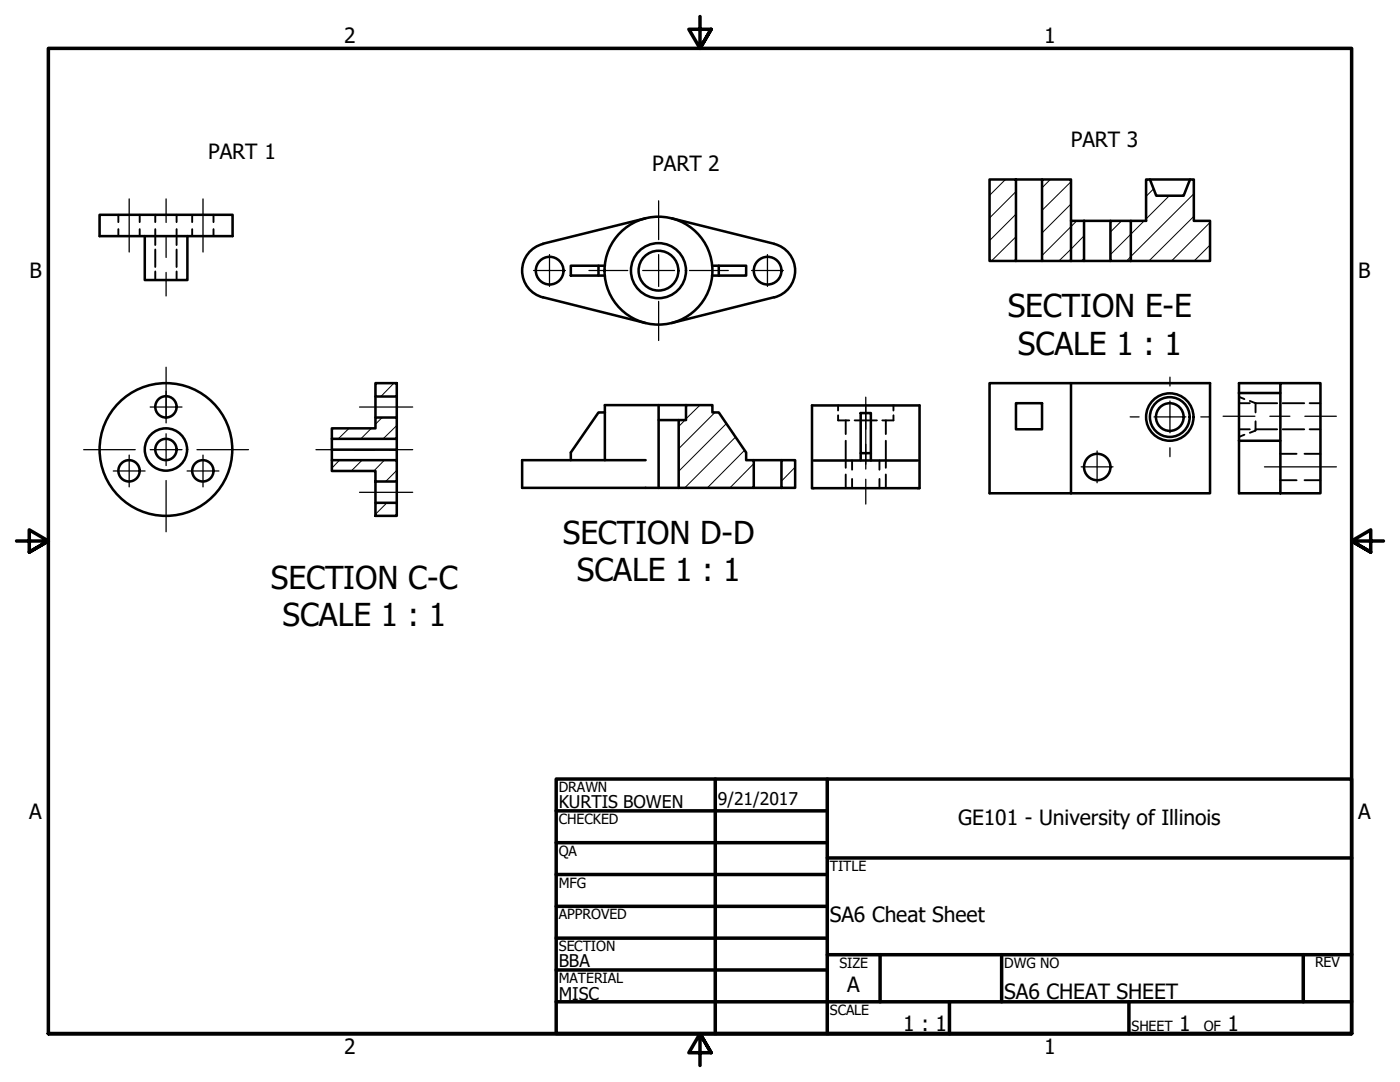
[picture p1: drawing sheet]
<svg xmlns="http://www.w3.org/2000/svg" width="279mm" height="216mm" viewBox="0 0 279 216" stroke-linecap="round" stroke-linejoin="round" font-family="sans-serif">
<!-- layer: Hatch (ANSI) -->
<g fill="none" stroke="#000" stroke-width=".2">
<path d="M200.7 35.8l-3.2 3.2M202.8 38.2l-5.3 5.3M209.6 35.8l-1.6 1.7M213.7 36.3l-5.7 5.7M230.2 37.7l-1.5 1.5M233.4 39.1l-4.7 4.6M238.3 38.7l-13.4 13.4M202.8 51.8l-.4 .3M202.8 47.2l-4.9 4.9M202.8 42.7l-5.3 5.3M213.7 40.7l-5.7 5.8M214.9 44.1l-6.9 6.9"/>
<path d="M216.3 51.6l-.5 .5M216.3 47.1l-5 5M223.8 44.1l-2.2 2.2M228.3 44.1l-6.7 6.7M238.3 43.2l-9 8.9M241.5 48.9l-3.2 3.2M241.5 44.4l-7.7 7.7M78.6 76.5l-2.6 2.6M67.8 91.8l-1.6 1.6M69.7 85.5l-2.2 2.1M72.3 91.8l-2.2 2.2M74.1 85.5l-2.1 2.1"/>
<path d="M76.3 83.3l-1.4 1.3M76.7 91.8l-2.1 2.2M79.2 84.9l-2.7 2.7M79.2 93.9l-2.2 2.2M136.7 83.8l-1.3 1.3M139.7 80.8l-2.8 2.8M142.7 82.3l-7.3 7.2M145 84.5l-9.6 9.5M146.8 87.2l-10.1 10.1M148.6 89.9l-7.4 7.4M150.4 97l-.3 .3M150.4 92.5l-4.7 4.8"/>
<path d="M158.7 93.2l-2.7 2.8M77.2 100.3l-2.3 2.3M79.2 102.8l-.1 .1"/>
</g>
<!-- layer: Visible (ANSI) -->
<g fill="none" stroke="#000" stroke-width=".51">
<path d="M197.5 35.8h5.3v16.3h-5.3zM202.8 35.8h5.2M208 35.8h5.7v16.3h-5.7zM229.5 35.8h8M19.9 42.9h26.5v4.2h-26.5zM28.9 47.1v8.8h8.5v-8.8M108.3 59.3l20.5 5.2M108.4 48.7a5.5 5.5 0 0 0-4.2 5.3 5.5 5.5 0 0 0 4.2 5.3M113.9 53h5.5v2h-5.5zM119.4 55h1.3M119.4 53h1.3M128.8 43.6l-20.5 5"/>
<path d="M134 43.6l20.5 5M142.1 55h1.3M142.1 53h1.3M143.4 53h5.5v2h-5.5zM154.5 48.7a5.5 5.5 0 0 1 4.2 5.3 5.5 5.5 0 0 1-4.2 5.3l-20.5 5.2M202.8 52.1h5.2M213.7 44.1h7.9M216.3 44.1v8h-2.6M216.3 52.1h5.3M221.6 44.1h4.1v8h-4.1zM225.7 44.1h3v-8.3h.8l1.3 3.3h5.4l1.3-3.3h.8v8.3h3.2v8h-15.8M74.9 76.5h4.3v2.6h-4.3z"/>
<path d="M74.9 79.1v4.2M79.2 79.1v4.2M197.5 76.5h44v21.9h-44zM213.7 76.5v21.9M247.3 78.4h8.2M255.5 76.5h8v21.9h-8zM255.5 76.5h-8.2v21.9h8.2M66.2 85.5h8.7v-2.2h4.3v4.3h-13zM66.2 87.6v4.2M66.2 89.7h13M74.9 96.1h4.3v-4.3h-13v2.2h8.7v6.3M79.2 87.6v4.2"/>
<path d="M79.2 96.1v4.2M120.7 82.3h-1.3l-5.5 8v1.5M128.8 91.8h-24.6v5.5h31.2M131.4 80.8v16.5M131.4 83.8h4M136.9 80.8h5.3v1.5h1.2l5.5 8v1.5h1.5v5.5h-15v-13.5h1.5zM136.9 80.8h-16.2v11M150.4 97.3h5.6M150.4 91.8h5.6M156 91.8h2.7v5.5h-2.7zM162.1 80.9h21.4v16.5h-21.4zM162.4 91.9h20.8"/>
<path d="M171.8 82.4h2v8h-2zM171.8 90.4v1.5M173.8 90.4v1.5M202.8 80.5h5.2v5.2h-5.2zM247.3 87.9h8.2M74.9 100.3h4.3v2.6h-4.3z"/>
<circle cx="109.7" cy="54" r="2.76"/>
<circle cx="131.4" cy="54" r="5.5"/>
<circle cx="131.4" cy="54" r="4"/>
<circle cx="131.4" cy="54" r="10.8"/>
<circle cx="153.2" cy="54" r="2.76"/>
<circle cx="25.7" cy="93.9" r="2.13"/>
<circle cx="33.1" cy="89.7" r="13.2"/>
<circle cx="33.1" cy="89.7" r="4.2"/>
<circle cx="33.1" cy="81.2" r="2.13"/>
<circle cx="33.1" cy="89.7" r="2.13"/>
<circle cx="40.5" cy="93.9" r="2.13"/>
<circle cx="219" cy="93.2" r="2.64"/>
<circle cx="233.5" cy="83.2" r="4.7"/>
<circle cx="233.5" cy="83.2" r="4"/>
<circle cx="233.5" cy="83.2" r="2.76"/>
</g>
<!-- layer: Hidden (ANSI) -->
<g fill="none" stroke="#000" stroke-width=".38">
<path d="M23.6 42.9v1.4M23.6 45.7v1.4M27.9 42.9v1.4M27.9 45.7v1.4M31 42.9v1.4M31 45.7v3.2M31 49.8v3.5M31 54.2v1.7M35.2 42.9v1.4M35.2 45.7v3.2M35.2 49.8v3.5M35.2 54.2v1.7"/>
<path d="M38.4 42.9v1.4M38.4 45.7v1.4M42.6 42.9v1.4M42.6 45.7v1.4M247.3 79.2l1 .4M167.3 82.9v1h2.2M167.3 80.9v1M168.8 83.9v2.7M168.8 87.9v5.4M168.8 94.7v2.7M170.1 91.9v1.8M170.1 95.6v1.8"/>
<path d="M170.6 83.9h4.4M175.5 91.9v1.8M175.5 95.6v1.8M176.8 83.9v2.7M176.8 87.9v5.4M176.8 94.7v2.7M178.3 82.9v1h-2.2M178.3 80.9v1M247.3 85.7h2.1M247.3 80.5h2.1M248.3 86.7l-1 .5M249.4 80l1.2 .5"/>
<path d="M250.6 80.5v1.8M250.6 84.1v1.8l-1.2 .5M250.6 85.7h4.3M250.6 80.5h4.3M255.5 95.8h3.3M255.5 90.6h3.3M256 85.7h4.3M256 80.5h4.3M260.3 95.8h3.2M260.3 90.6h3.2M261.4 85.7h2.1M261.4 80.5h2.1"/>
</g>
<!-- layer: Border (ANSI) -->
<g fill="none" stroke="#000" stroke-width=".7">
<path d="M139.7 3.3v6.4l-2.2-3.9h4.4l-2.2 3.9 2.2-3.9M3.3 107.9h6.4l-3.9-2.2v4.5l3.9-2.3-3.9 2.3M276.1 107.9h-6.4l3.9-2.2v4.5l-3.9-2.3 3.9 2.3M111 155.4h158.7v50.8h-158.7zM142.7 155.4v50.8M165.1 155.4v50.8M111 161.8h54.1M111 168.1h54.1M111 174.5h54.1M165.1 171.2h104.6M111 180.8h54.1M111 187.2h54.1"/>
<path d="M111 193.5h54.1M111 199.9h158.7M165.1 190.5h104.6M175.6 190.5v9.4M189.5 199.9v6.3M199.9 190.5v9.4M225.3 199.9v6.3M260.1 190.5v9.4M9.7 206.2v-196.5h260v196.5h-260h260M141.9 210.1l-2.2-3.9 2.2 3.9h-4.4l2.2-3.9v6.4"/>
</g>
<!-- layer: Center Mark (ANSI) -->
<g fill="none" stroke="#000" stroke-width=".25">
<path d="M106.5 54h6.3M109.7 50.8v6.4M117.5 54h7.8M128.3 54h6.3M131.4 40.1v7.7M131.4 50.8v6.4M137.6 54h7.8M150 54h6.3M153.2 50.8v6.4M33.1 78v6.4M33.1 73.3v10.3M131.4 60.1v7.8"/>
<path d="M233.5 75.2v1.8M16.7 89.7h10.3M22.6 94h6.4M25.8 90.8v6.4M30 81.2h6.3M30 89.7h6.3M33.1 86.6v6.3M33.1 95.9v10.2M37.3 94h6.4M39.3 89.7h10.3M40.5 90.8v6.4M215.8 93.2h6.3"/>
<path d="M218.9 90v6.3M225.6 83.2h1.7M230.3 83.2h6.4M233.5 80v6.4M233.5 89.3v1.8M239.6 83.2h1.8"/>
</g>
<!-- layer: Centerline (ANSI) -->
<g fill="none" stroke="#000" stroke-width=".25">
<path d="M25.8 39.7v10.6M33.1 39.7v4.7M40.5 39.7v10.6M33.1 47.4v4M33.1 54.4v4.7M172.8 79.2v14.4M63.1 89.7h4.6M70.7 89.7h4M71.8 98.2h10.6M71.8 81.2h10.6M77.7 89.7h4.7M172.8 80.7v5"/>
<path d="M172.8 88.6v4M172.8 95.6v5M244.1 83.1h6.3M252.3 93.2h14.4M253.4 83.1h4M260.4 83.1h6.3"/>
</g>
<g font-size="6.3">
<text x="201.1" y="63.2">SECTION E-E</text>
<text x="203.1" y="70.8">SCALE 1 : 1</text>
<text x="112.3" y="108.5">SECTION D-D</text>
<text x="54" y="117.5">SECTION C-C</text>
<text x="115.1" y="116">SCALE 1 : 1</text>
<text x="56.4" y="125">SCALE 1 : 1</text>
</g>
<g font-size="4.2">
<text x="68.7" y="8.6">2</text>
<text x="208.4" y="8.6">1</text>
<text x="213.7" y="29.3">PART 3</text>
<text x="41.5" y="31.8">PART 1</text>
<text x="130.2" y="34.2">PART 2</text>
<text x="5.9" y="55.5">B</text>
<text x="271.1" y="55.5">B</text>
<text x="5.8" y="163.4">A</text>
<text x="191.2" y="164.5">GE101 - University of Illinois</text>
<text x="271" y="163.4">A</text>
<text x="165.6" y="184">SA6 Cheat Sheet</text>
<text x="169.1" y="198">A</text>
<text x="200.4" y="199.3">SA6 CHEAT SHEET</text>
<text x="180.3" y="205.7">1 : 1</text>
<text x="235.3" y="205.7">1</text>
<text x="245" y="205.7">1</text>
<text x="68.7" y="210.3">2</text>
<text x="208.4" y="210.3">1</text>
</g>
<g font-size="3.5">
<text x="111.5" y="161.2">KURTIS BOWEN</text>
<text x="143.3" y="160.7">9/21/2017</text>
<text x="111.5" y="193">BBA</text>
<text x="111.5" y="199.5">MISC</text>
</g>
<g font-size="2.8">
<text x="111.5" y="158">DRAWN</text>
<text x="111.5" y="164.4">CHECKED</text>
<text x="111.5" y="170.8">QA</text>
<text x="165.6" y="173.7">TITLE</text>
<text x="111.5" y="177.1">MFG</text>
<text x="111.5" y="183.5">APPROVED</text>
<text x="111.5" y="189.7">SECTION</text>
<text x="111.5" y="196.2">MATERIAL</text>
<text x="167.5" y="193.1">SIZE</text>
<text x="200.4" y="193.1">DWG NO</text>
<text x="262.4" y="193">REV</text>
<text x="165.6" y="202.5">SCALE</text>
<text x="225.8" y="205.7">SHEET</text>
<text x="240.2" y="205.7">OF</text>
</g>
</svg>
